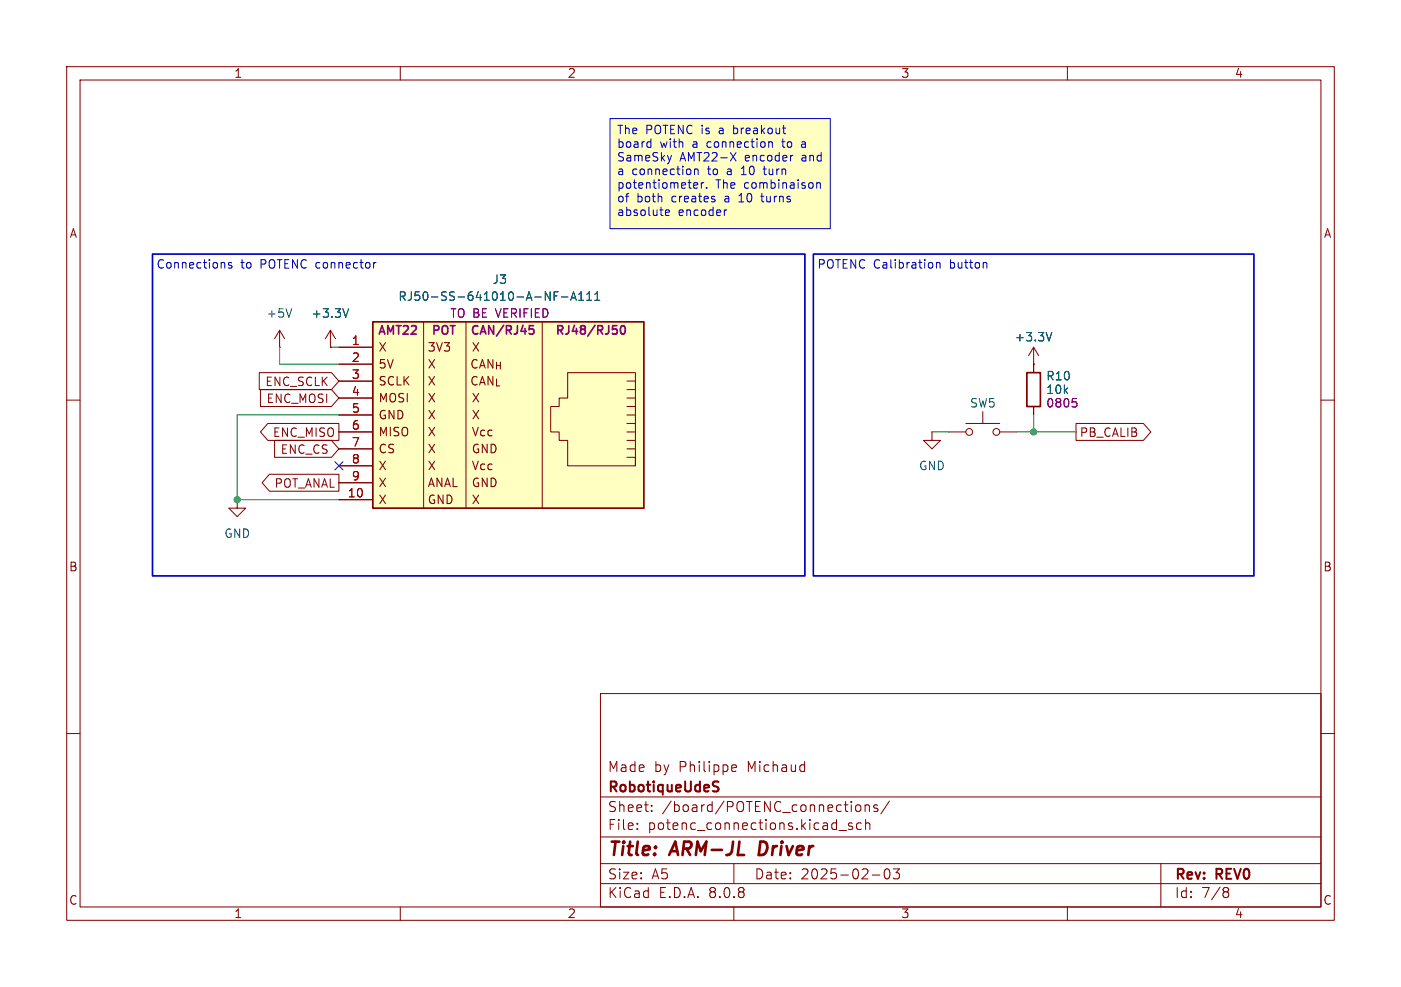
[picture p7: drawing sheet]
<svg xmlns="http://www.w3.org/2000/svg" width="210mm" height="148mm" viewBox="0 0 210 148" stroke-linecap="round" stroke-linejoin="round" font-family="sans-serif">
<g fill="none" stroke="#840000" stroke-width=".15">
<path d="M10 10h190v128h-190zM12 12h186v124h-186zM60 10v2M110 10v2M160 10v2M10 60h2M198 60h2M10 110h2M90 104h108v32h-108zM90 119.5h108M109.9 114.7l.4 .1 .1 .2-.7 .2M110.3 115.6l-.4 .1"/>
<path d="M198 110h2M60 136v2M90 132.5h108M90 129.5h108M90 125.5h108M95.5 124.2v.2M95.5 123.5v.1M97.7 121.5v.2M97.7 120.8v.1M110 136v2M110 129.5v3M125.7 124.5h1.2"/>
<path d="M127.7 123.5l-.3-.1-.2 .2v.2l.5 .2v.3h-.5M128.3 120.8a.41 .41 0 0 1 .4-.1 .41 .41 0 0 1 .3 .3v.4a.41 .41 0 0 1-.4 .3 .41 .41 0 0 1-.4-.3zM129.1 123.5l-.4-.1-.3 .3v.4l.1 .2h.6M129.7 120.8a.37 .37 0 0 1 .6 .1v.8M129.7 120.7v1M129.7 123.5a.37 .37 0 0 1 .7 .1v.8M129.7 122.9v1.5M130.8 131.2h1.1M131.5 120.8l-.3-.1-.2 .2v.2l.5 .2v.3h-.5M132.7 130.4l.3-.1a.94 .94 0 0 1 0 1.5h-.1a.91 .91 0 0 1-.2-1.4zM133.3 120.1l-1.3 1.9M133.9 130.3h.9l-.5 .6a.41 .41 0 0 1 .5 .2v.4l-.1 .2-.6 .1-.2-.2"/>
<path d="M160 136v2M174 129.5v6.5M183.6 133.1l.4 .1 .2 .2-.1 .2-.2 .1M183.6 133.7h.3M183.9 133.7l.2 .2 .1 .4-.2 .2-.4 .1"/>
</g>
<path d="M114 126.2l-.3 2h.5" fill="none" stroke="#840000" stroke-width=".4"/>
<path d="M107.1 117.9a.55 .55 0 0 1 .6 .4l-.1 .3-.5 .1M107.1 117.2l.6 .1" fill="none" stroke="#840000" stroke-width=".3"/>
<path d="M91.4 17.8h33.1v16.5h-33.1z" fill="#ffffc2"/>
<path d="M49.5 52.1h.1M49.5 49.5l-.7 1.3M49.5 49.5v2.6M49.5 49.5l.8 1.3M35.6 74.9v1.3h1.2l-1.2 1.3-1.3-1.3h1.3M35.6 74.9h.1" fill="none" stroke="#840000" stroke-width=".15"/>
<path d="M52.3 46.3l-.5 1.3" fill="none" stroke="#006464" stroke-width=".15"/>
<path d="M55.9 48.3h40.6v27.9h-40.6z" fill="#ffffc2"/>
<g fill="none" stroke="#840000" stroke-width=".15">
<path d="M38.9 55.9h10.8l1.1 1.3-1.1 1.2h-10.8zM39 58.4h10.7l1.1 1.3-1.1 1.3h-10.7zM41.9 52.1h.1M41.9 49.5l-.8 1.3M41.9 49.5v2.6M41.9 49.5l.8 1.3M49.5 52.1h.1M50.8 57.2h5.1M50.8 52.1h5.1M50.8 54.6h5.1M50.8 59.7h5.1M63.5 48.3v27.9"/>
<path d="M69.8 48.3v27.9M81.3 48.3v27.9M94 59.7h1.2M94 58.4h1.2M94 57.2h1.2M154.9 54.6h.1M154.9 52.1l-.7 1.2M154.9 52.1v3.8M154.9 52.1l.8 1.2M40.2 63.5h10.6v2.5h-10.6l-1.2-1.2zM40.4 71.1h10.4v2.6h-10.4l-1.1-1.3zM41.2 66h8.5l1.1 1.3-1.1 1.3h-8.5z"/>
<path d="M50.8 74.9h5.1M50.8 62.2h5.1M50.8 64.8h5.1M50.8 67.3h5.1M50.8 69.9h5.1M50.8 72.4h5.1M94 68.6h1.2v1.3h-10.1v-3.9h-1.3v-1.2h-1.3v-3.8h1.3v-1.3h1.3v-3.8h10.1v14M94 67.3h1.2M94 66h1.2M94 64.8h1.2M94 63.5h1.2M94 62.2h1.2"/>
<path d="M94 61h1.2M139.7 64.8v1.2h1.3l-1.3 1.3-1.3-1.3h1.3M139.7 64.8h.1M142.2 64.8h2.6M144.8 63.5h5.1M147.3 61.7v1.8M149.9 64.8h2.5M154.9 61v1.2M161.3 63.5h10.1l1.1 1.3-1.1 1.2h-10.1z"/>
<circle cx="145.3" cy="64.8" r=".51"/>
<circle cx="149.4" cy="64.8" r=".51"/>
</g>
<path d="M55.9 48.3h40.6v27.9h-40.6zM153.9 55.9h2.1v5.1h-2.1z" fill="none" stroke="#840000" stroke-width=".25"/>
<path d="M79.4 48.8h.6M79.4 49.4l.4-.1 .2 .3-.1 .4h-.5M93.1 49l.2-.2a.69 .69 0 0 1 .5 .6 .69 .69 0 0 1-.3 .6l-.1 .1a.69 .69 0 0 1-.3-1.1z" fill="none" stroke="#840084" stroke-width=".25"/>
<g fill="none" stroke="#006464" stroke-width=".15">
<path d="M43.7 46.3l-.4 1.3M52.3 46.3l-.5 1.3M83.1 44.4h.4M83.7 43.8h-.6v1.2M84.2 44.5h.9M85.5 45l.5-1.2 .4 1.2M85.7 44.7h.6M86.8 45h.7M86.8 44.1l.3-.3v1.2M88 45h.7M88 44.1l.3-.3v1.2M89.2 45h.7"/>
<path d="M89.2 44.1l.3-.3v1.2M157.7 49.9l-.5 1.2"/>
</g>
<path d="M160.8 59.8h.6M161.2 60.2l.2 .3v.3l-.2 .2" fill="none" stroke="#840084" stroke-width=".15"/>
<g fill="none" stroke="#0000c2" stroke-width=".15">
<path d="M91.4 17.8h33.1v16.5h-33.1zM34.7 39.4h-.3l-.2 .1 .1 .2 .4 .1v.3h-.5M56.4 39.4h-.3l-.1 .2M97.2 21.3h.4M97.6 20.8v1.3M97.6 22l-.4 .1M99.7 31.9l.7-.1-.1-.3h-.4l-.2 .2 .1 .6h.5M100.7 23.3l-.3 .8M104 28.2h.5M104 27.4h.4l.2 .3-.6 .1M104.1 25.3v.9M104.1 25.5l.2-.2 .3 .1v.8"/>
<path d="M105.1 27.4v.8M105.5 27.4h-.2l-.2 .2M105.9 28.1v.1M107.1 29.9v.3M108.9 31.5l-.3 .1M109.5 22.9l.8 1.2M110.3 22.9l-.8 1.2M110.8 30.3h.7M110.9 29.3l-.1 .1M111.1 26.2h.7M111.2 25.2l-.1 .1M114 29.4h.5"/>
<path d="M114.2 29l.1 1.2M114.4 25.3h.5M114.6 24.9v1.2M115.3 21.3h.4l.1 .8M118.7 23.3h.2M120.3 21.3h-.1M120.3 21.6a.25 .25 0 0 0-.2 .3 .25 .25 0 0 0 .2 .2M122.4 27.5l.2-.1h.3l.1 .8M122.4 27.4v.8M140.4 39.4v.8M140.4 39.5l.1-.1h.4v.8M147.9 39.4v.8"/>
</g>
<path d="M22.9 38.1h97.7v48.3h-97.7zM121.9 38.1h66.1v48.3h-66.1z" fill="none" stroke="#0000c2" stroke-width=".25"/>
<path d="M41.9 52.1v2.5h8.9M49.5 52.1h1.3M50.8 62.2h-15.2v12.7h15.2M139.7 64.8h2.5M152.4 64.8h8.9M154.9 62.2v2.6" fill="none" stroke="#009600" stroke-width=".15"/>
<path d="M50.2 69.2l1.2 1.3M51.4 69.2l-1.2 1.3" fill="none" stroke="#000084" stroke-width=".15"/>
<g fill="#009600" stroke="#009600" stroke-width=".15">
<circle cx="35.6" cy="74.9" r=".46"/>
<circle cx="154.9" cy="64.8" r=".46"/>
</g>
<g font-size="2.8" fill="#840000">
<text x="91" y="128.9">Title:</text>
<text x="100.7" y="128.9">ARM-JL</text>
<text x="114.6" y="128.9">Driver</text>
</g>
<g font-size="2.1" fill="#840000">
<text x="91" y="119.2">RobotiqueUdeS</text>
<text x="91" y="116">Made</text>
<text x="98" y="116">by</text>
<text x="101.8" y="116">Philippe</text>
<text x="112.2" y="116">Michaud</text>
<text x="91" y="124.7">File:</text>
<text x="91" y="122">Sheet:</text>
<text x="97.1" y="124.7">potenc_connections.kicad_sch</text>
<text x="99.2" y="122">/board/POTENC_connections/</text>
<text x="91" y="134.9">KiCad</text>
<text x="91" y="132.1">Size:</text>
<text x="97.7" y="132.1">A5</text>
<text x="98.7" y="134.9">E.D.A.</text>
<text x="106.3" y="134.9">8.0.8</text>
<text x="113" y="132.1">Date:</text>
<text x="120" y="132.1">2025-02-03</text>
<text x="176" y="132.3">Rev:</text>
<text x="176" y="134.9">Id:</text>
<text x="180.1" y="134.9">7/8</text>
<text x="182.4" y="132.3">REV0</text>
</g>
<g font-size="1.8" fill="#840000">
<text x="35" y="11.9">1</text>
<text x="85" y="11.9">2</text>
<text x="135" y="11.9">3</text>
<text x="185" y="11.9">4</text>
<text x="10.3" y="35.9">A</text>
<text x="198.4" y="35.9">A</text>
<text x="56.6" y="52.9">X</text>
<text x="64" y="52.9">3V3</text>
<text x="70.6" y="52.9">X</text>
<text x="39.7" y="58.1">ENC_SCLK</text>
<text x="56.6" y="55.5">5V</text>
<text x="56.6" y="58">SCLK</text>
<text x="64" y="58">X</text>
<text x="64" y="55.5">X</text>
<text x="70.4" y="55.5">CAN_{H}</text>
<text x="70.4" y="58">CAN_{L}</text>
<text x="39.9" y="60.6">ENC_MOSI</text>
<text x="40.8" y="65.7">ENC_MISO</text>
<text x="56.6" y="63.1">GND</text>
<text x="56.6" y="65.6">MISO</text>
<text x="56.6" y="60.6">MOSI</text>
<text x="64" y="65.6">X</text>
<text x="64" y="63.1">X</text>
<text x="64" y="60.6">X</text>
<text x="70.6" y="63.1">X</text>
<text x="70.6" y="60.6">X</text>
<text x="70.6" y="65.6">Vcc</text>
<text x="161.8" y="65.7">PB_CALIB</text>
<text x="42" y="68.3">ENC_CS</text>
<text x="56.6" y="68.2">CS</text>
<text x="56.6" y="70.7">X</text>
<text x="64" y="70.7">X</text>
<text x="64" y="68.2">X</text>
<text x="70.6" y="68.2">GND</text>
<text x="70.6" y="70.7">Vcc</text>
<text x="41" y="73.3">POT_ANAL</text>
<text x="56.6" y="75.8">X</text>
<text x="56.6" y="73.3">X</text>
<text x="64" y="75.8">GND</text>
<text x="64" y="73.3">ANAL</text>
<text x="70.6" y="73.3">GND</text>
<text x="70.6" y="75.8">X</text>
<text x="10.3" y="85.9">B</text>
<text x="198.3" y="85.9">B</text>
<text x="10.3" y="135.9">C</text>
<text x="35" y="137.9">1</text>
<text x="85" y="137.9">2</text>
<text x="135" y="137.9">3</text>
<text x="185" y="137.9">4</text>
<text x="198.3" y="135.9">C</text>
</g>
<g font-size="1.8" fill="#0000c2">
<text x="92.4" y="20.5">The</text>
<text x="92.4" y="22.5">board</text>
<text x="96.8" y="20.5">POTENC is</text>
<text x="98.9" y="22.5">with</text>
<text x="103.9" y="22.5">a</text>
<text x="106.2" y="22.5">connection</text>
<text x="108.1" y="20.5">a</text>
<text x="110.4" y="20.5">breakout</text>
<text x="117.8" y="22.5">to</text>
<text x="120.8" y="22.5">a</text>
<text x="92.4" y="24.5">SameSky</text>
<text x="92.4" y="26.6">a</text>
<text x="92.4" y="28.6">potentiometer.</text>
<text x="94.7" y="26.6">connection</text>
<text x="101.9" y="24.5">AMT22-X</text>
<text x="106.2" y="26.6">to</text>
<text x="107.3" y="28.6">The</text>
<text x="109.3" y="26.6">a</text>
<text x="111.6" y="26.6">10</text>
<text x="111.7" y="28.6">combinaison</text>
<text x="111.8" y="24.5">encoder</text>
<text x="115.2" y="26.6">turn</text>
<text x="120.5" y="24.5">and</text>
<text x="92.4" y="30.7">of</text>
<text x="92.4" y="32.7">absolute</text>
<text x="95.4" y="30.7">both</text>
<text x="100.8" y="30.7">creates</text>
<text x="101.7" y="32.7">encoder</text>
<text x="108.9" y="30.7">a</text>
<text x="111.2" y="30.7">10</text>
<text x="114.8" y="30.7">turns</text>
<text x="23.4" y="40.5">Connections</text>
<text x="36.1" y="40.5">to</text>
<text x="39.1" y="40.5">POTENC connector</text>
<text x="122.4" y="40.5">POTENC Calibration</text>
<text x="142.5" y="40.5">button</text>
</g>
<g font-size="1.8" fill="#006464">
<text x="39.9" y="47.9">+5V</text>
<text x="46.6" y="47.9">+3.3V</text>
<text x="59.6" y="45.3">RJ50-SS-641010-A-NF-A111</text>
<text x="73.7" y="42.8">J3</text>
<text x="152" y="51.4">+3.3V</text>
<text x="156.7" y="57.3">R10</text>
<text x="145.3" y="61.3">SW5</text>
<text x="137.7" y="70.7">GND</text>
<text x="33.5" y="80.9">GND</text>
</g>
<g font-size="1.8" fill="#840084">
<text x="67.4" y="47.9">TO BE VERIFIED</text>
<text x="56.5" y="50.5">AMT22</text>
<text x="64.5" y="50.5">POT</text>
<text x="70.3" y="50.5">CAN/RJ45</text>
<text x="83.1" y="50.5">RJ48/RJ50</text>
<text x="156.7" y="59.3">10k</text>
<text x="156.7" y="61.3">0805</text>
</g>
<g font-size="1.8" fill="#a90000">
<text x="52.6" y="51.8">1</text>
<text x="52.6" y="54.4">2</text>
<text x="52.6" y="56.9">3</text>
<text x="52.6" y="59.4">4</text>
<text x="52.6" y="62">5</text>
<text x="52.6" y="64.5">6</text>
<text x="52.6" y="67.1">7</text>
<text x="52.6" y="69.6">8</text>
<text x="52" y="74.7">10</text>
<text x="52.6" y="72.1">9</text>
</g>
</svg>
